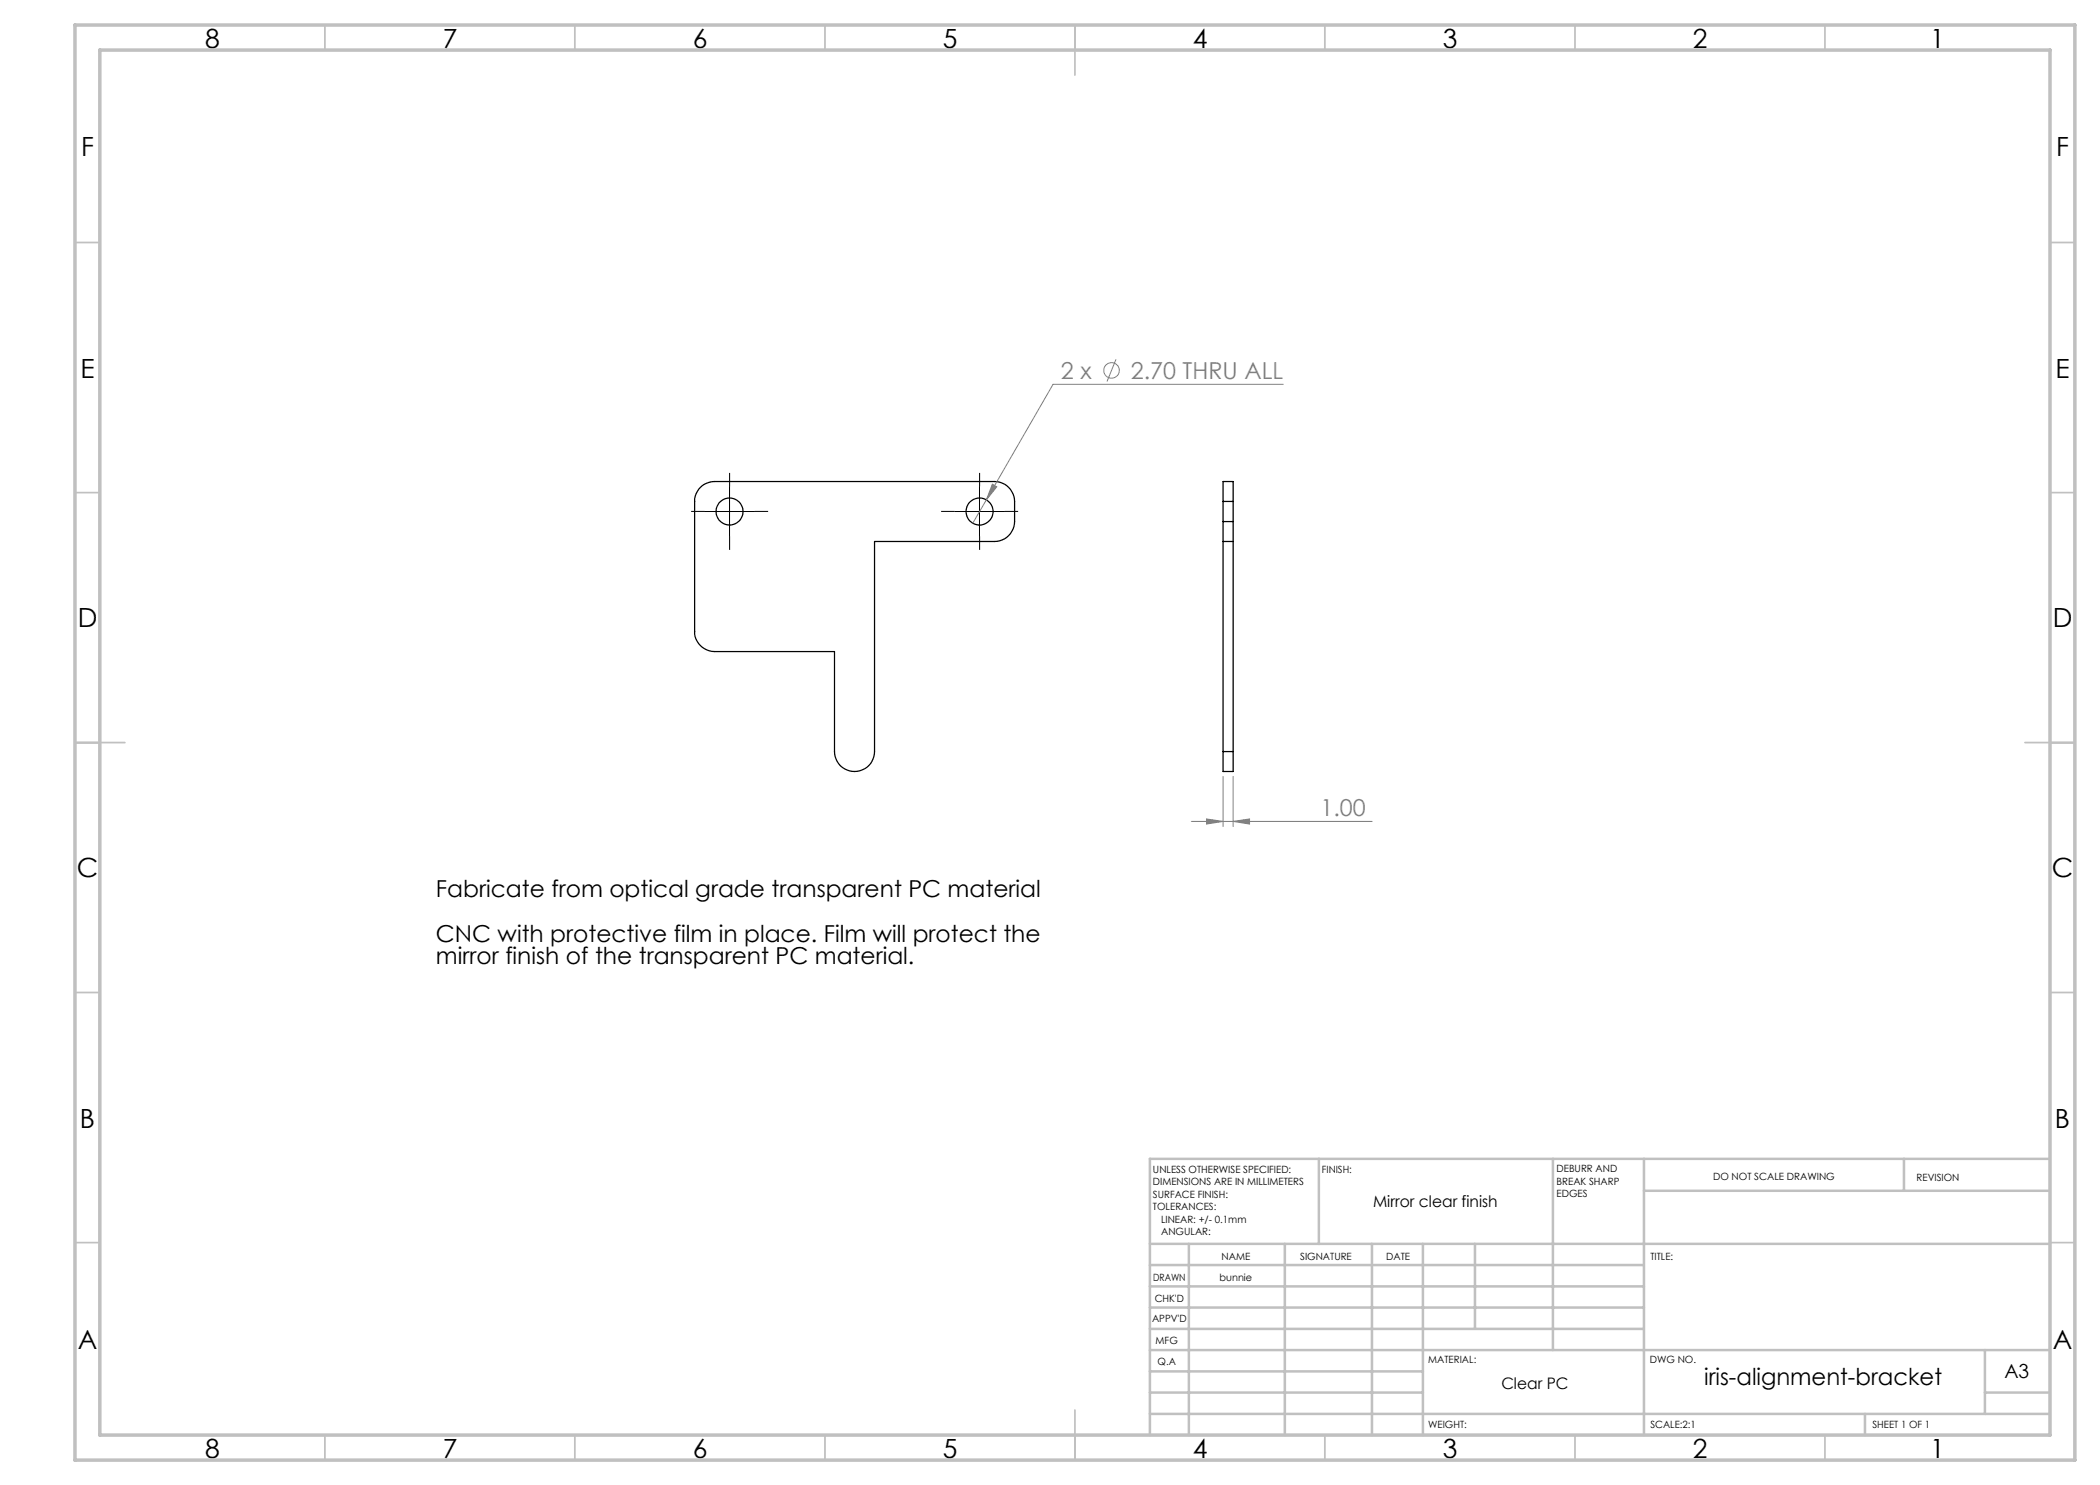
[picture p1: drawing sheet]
<svg xmlns="http://www.w3.org/2000/svg" width="420mm" height="297mm" viewBox="0 0 420 297" stroke-linecap="round" stroke-linejoin="round" font-family="sans-serif">
<g fill="none" stroke="#000" stroke-width=".25">
<path d="M140.1 97.5a4.2 4.2 0 0 1 2.8-1.2h56a4 4 0 0 1 4 4v4a4 4 0 0 1-4 4h-24v42a4 4 0 0 1-4 4 4 4 0 0 1-4-4v-20h-24a4 4 0 0 1-4-4v-26a3.8 3.8 0 0 1 1.2-2.8zM244.6 100.3v-4h2v4M244.6 104.3v4M244.6 108.3h2M244.6 100.3h2M244.6 104.3h2M244.6 100.3v4M244.6 108.3v42M246.6 104.3v4M246.6 100.3v4M246.6 108.3v42M244.6 150.3v4h2v-4"/>
<path d="M244.6 150.3h2"/>
<circle cx="145.9" cy="102.3" r="2.7"/>
<circle cx="195.9" cy="102.3" r="2.71"/>
</g>
<g fill="none" stroke="#808080" stroke-width=".2">
<path d="M223.2 71.9l-1.8 4.4M256.6 76.9h-46l-13.3 23.1M197.3 100l-2.7 4.6M198.5 96.8l.9 .6-2.1 2.6zM244.6 155.3v10M246.6 155.3v10M238.3 164.3h36.1M241.3 163.8l3.3 .5-3.3 .5zM246.6 164.3l3.3-.5v1z"/>
<circle cx="222.3" cy="74.1" r="1.56"/>
</g>
<path d="M145.9 97.3v-2.7M195.9 97.3v-2.7M140.9 102.3h-2.7M145.9 107.3v2.7M150.9 102.3h2.7M190.9 102.3h-2.7M195.9 107.3v2.7M200.9 102.3h2.7" fill="none" stroke="#000" stroke-width=".2" stroke-dasharray="15.2 1.3 1.3 1.3" stroke-linecap="butt"/>
<path d="M145.9 97.3v10M195.9 97.3v10M140.9 102.3h10M190.9 102.3h10" fill="none" stroke="#000" stroke-width=".2"/>
<g fill="none" stroke="#c0c0c0" stroke-width=".35">
<path d="M65 5v5M115 5v5M165 5v5M215 5v10M265 5v5M315 5v5M365 5v5M15 48.5h5M410 48.5h5M15 98.5h5M410 98.5h5M15 148.5h10"/>
<path d="M405 148.5h10M15 198.5h5M410 198.5h5M15 248.5h5M410 248.5h5M65 287v5M115 287v5M165 287v5M215 282v10M265 287v5M315 287v5M365 287v5"/>
</g>
<g fill="none" stroke="#c0c0c0" stroke-width=".5">
<path d="M263.8 231.8v17M310.6 231.8v38.2M328.8 231.8v55.2M328.8 238.2h81.2M380.8 231.8v6.4M410 231.8h-180v55.2M230 248.8h180M230 257.3h98.8M230 253h98.8M237.8 248.8v38.2M257 248.8v38.2M274.4 248.8v38.2"/>
<path d="M284.6 248.8v38.2M295 248.8v17M230 265.8h98.8M230 261.5h98.8M230 278.5h54.6M230 274.3h54.6M230 270h180M397 278.5h13M397 270v12.8M230 282.8h180M373 282.8v4.2"/>
</g>
<path d="M15 5h400v287h-400zM20 10h390v277h-390z" fill="none" stroke="#c0c0c0" stroke-width=".7"/>
<g fill="#808080">
<path d="M198.5 96.8l.9 .6-2.1 2.6z"/>
<path d="M241.3 163.8l3.3 .5-3.3 .5zM246.6 164.3l3.3-.5v1z"/>
</g>
<g font-size="5.3">
<text x="41" y="9.5">8</text>
<text x="88.5" y="9.5">7</text>
<text x="138.5" y="9.5">6</text>
<text x="188.5" y="9.5">5</text>
<text x="238.5" y="9.5">4</text>
<text x="288.5" y="9.5">3</text>
<text x="338.5" y="9.5">2</text>
<text x="386" y="9.5">1</text>
<text x="16.2" y="31.3">F</text>
<text x="411.2" y="31.3">F</text>
<text x="16.1" y="75.5">E</text>
<text x="411.1" y="75.5">E</text>
<text x="15.5" y="125.5">D</text>
<text x="410.5" y="125.5">D</text>
<text x="15.4" y="175.5">C</text>
<text x="410.4" y="175.5">C</text>
<text x="16" y="225.5">B</text>
<text x="411" y="225.5">B</text>
<text x="15.5" y="269.8">A</text>
<text x="410.5" y="269.8">A</text>
<text x="41" y="291.5">8</text>
<text x="88.5" y="291.5">7</text>
<text x="138.5" y="291.5">6</text>
<text x="188.5" y="291.5">5</text>
<text x="238.5" y="291.5">4</text>
<text x="288.5" y="291.5">3</text>
<text x="338.5" y="291.5">2</text>
<text x="386" y="291.5">1</text>
</g>
<g font-size="4.7" fill="#808080">
<text x="212.2" y="75.8">2 x</text>
<text x="226.2" y="75.8">2.70 THRU ALL</text>
<text x="264.1" y="163.3">1.00</text>
</g>
<g font-size="4.7">
<text x="87.2" y="179.3">Fabricate from optical grade transparent PC material</text>
<text x="87.2" y="188.4">CNC with protective film in place. Film will protect the</text>
<text x="87.2" y="192.9">mirror finish of the transparent PC material.</text>
<text x="340.8" y="277">iris-alignment-bracket</text>
</g>
<text font-size="3.9" x="400.9" y="275.5">A3</text>
<g font-size="3.2">
<text x="274.6" y="241.4">Mirror clear finish</text>
<text x="300.3" y="277.9">Clear PC</text>
</g>
<g font-size="2">
<text x="230.6" y="234.6">UNLESS OTHERWISE SPECIFIED:</text>
<text x="230.6" y="237.1">DIMENSIONS ARE IN MILLIMETERS</text>
<text x="230.6" y="239.6">SURFACE FINISH:</text>
<text x="264.4" y="234.6">FINISH:</text>
<text x="311.3" y="234.5">DEBURR AND</text>
<text x="311.3" y="237">BREAK SHARP</text>
<text x="311.3" y="239.5">EDGES</text>
<text x="342.6" y="236">DO NOT SCALE DRAWING</text>
<text x="383.3" y="236.2">REVISION</text>
<text x="230.6" y="242.1">TOLERANCES:</text>
<text x="232.2" y="244.6">LINEAR: +/- 0.1mm</text>
<text x="232.2" y="247.1">ANGULAR:</text>
<text x="244.3" y="252">NAME</text>
<text x="260" y="251.9">SIGNATURE</text>
<text x="277.2" y="251.9">DATE</text>
<text x="330.1" y="251.9">TITLE:</text>
<text x="230.6" y="256.1">DRAWN</text>
<text x="243.9" y="256.1">bunnie</text>
<text x="230.9" y="260.3">CHK'D</text>
<text x="230.4" y="264.4">APPV'D</text>
<text x="231.1" y="268.8">MFG</text>
<text x="231.5" y="273">Q.A</text>
<text x="285.6" y="272.5">MATERIAL:</text>
<text x="330" y="272.5">DWG NO.</text>
<text x="285.6" y="285.5">WEIGHT:</text>
<text x="330.1" y="285.6">SCALE:2:1</text>
<text x="374.5" y="285.6">SHEET 1 OF 1</text>
</g>
</svg>
